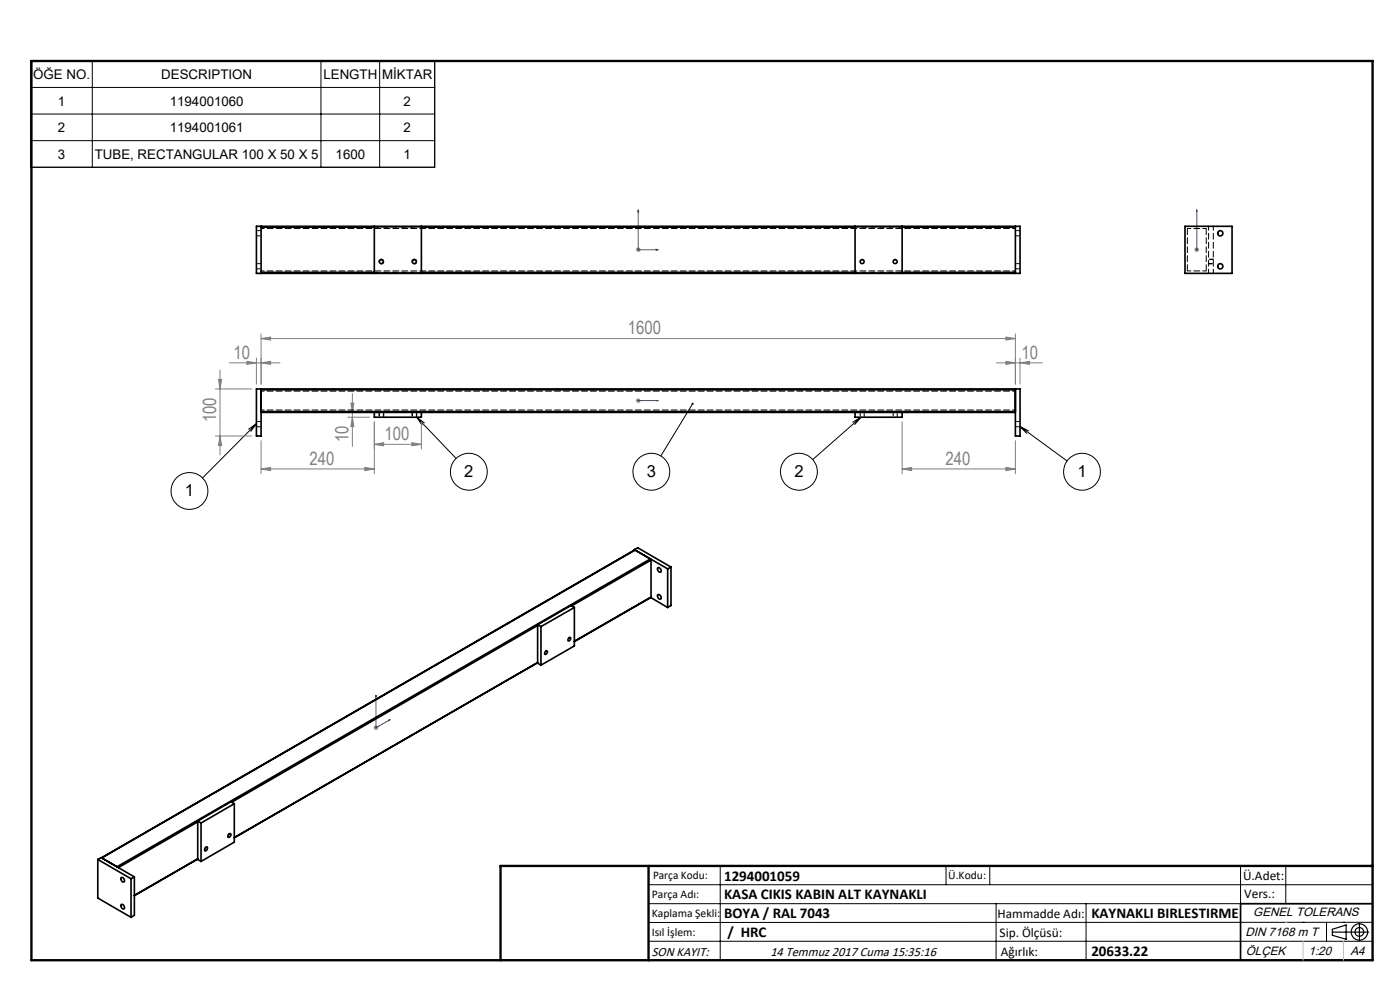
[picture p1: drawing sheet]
<svg xmlns="http://www.w3.org/2000/svg" width="297mm" height="210mm" viewBox="0 0 297 210" stroke-linecap="round" stroke-linejoin="round" font-family="sans-serif">
<g fill="none" stroke="#000" stroke-width=".21">
<path d="M6.5 12.9h85.7v22.6h-85.7zM6.5 18.5h85.7M19.6 12.9v22.6M68.1 12.9v22.6M80.5 12.9v22.6M6.5 24.2h85.7M6.5 29.8h85.7M80.4 55.6a.51 .51 0 0 1 .4-.6 .51 .51 0 0 1 .6 .5 .51 .51 0 0 1-.6 .5M87.4 55.6a.51 .51 0 0 1 .5-.6 .51 .51 0 0 1 .5 .5 .51 .51 0 0 1-.6 .5M54.4 89.9l-11.4 11.5M54.4 89.9l-1.2 1.6M54.4 89.9l-1.7 1.1"/>
<path d="M88.4 88.5l8.4 8.8M88.4 88.5l1.6 1.2M88.4 88.5l1.1 1.7M146.9 85.6l-6.7 11.1M182.6 88.5l-10.2 9M182.6 88.5l-1.3 1.6M182.6 88.5l-1.7 1.1M216.4 90.5l10 7.3M216.4 90.5l1.8 .9M216.4 90.5l1.4 1.4M43.7 179.7a.28 .28 0 0 1 .4 0 .28 .28 0 0 1-.1 .4 .36 .36 0 0 1-.2 .4 .36 .36 0 0 1-.4-.2zM48.5 176.9a.28 .28 0 0 1 .5-.1 .28 .28 0 0 1 0 .5 .36 .36 0 0 1-.3 .3 .36 .36 0 0 1-.4-.1z"/>
<path d="M137.6 187.7h153.6M137.6 191.7h153.6M137.6 199.7h153.6M152.8 183.7v20M200.7 183.7v4M210 183.7v4M211.3 191.7v12M230.4 191.7v12M263.2 183.7v20M272.8 183.7v8M276.4 195.6h.1M281.4 195.6v4.1"/>
<path d="M285 195.6h.1M291.2 195.6l-153.6 .1"/>
<circle cx="40.2" cy="104.2" r="3.9"/>
<circle cx="99.5" cy="100.1" r="3.9"/>
<circle cx="138.2" cy="100.1" r="3.9"/>
<circle cx="169.5" cy="100.1" r="3.9"/>
<circle cx="229.6" cy="100.1" r="3.9"/>
</g>
<g fill="none" stroke="#000" stroke-width=".25">
<path d="M282.6 197.7h7.8M282.6 197.1l3-.9v3l-3-.8zM288.4 195.8v3.8M106.2 203.7h185"/>
<circle cx="288.4" cy="197.7" r="1.74"/>
<circle cx="288.4" cy="197.7" r=".93"/>
</g>
<g fill="none" stroke="#00f" stroke-width=".21">
<path d="M135.4 44.5l.1 .4h-.2zM135.4 44.5v8.5h4.2M139.2 52.9l.4 .1-.4 .1zM253.9 52.9v.2zM253.9 44.5v.4v-.4M253.9 53h.1M253.9 44.5v8.5M135.3 85h.2zM135.4 85h.1M135.4 85h4.2M139.6 85h-.4h.4M79.8 147.5v.2l-.1 .1z"/>
<path d="M79.8 147.5v6.9l3-1.8M82.5 152.7l.3-.1-.3 .3z"/>
</g>
<g fill="none" stroke="#808080" stroke-width=".21">
<path d="M134.9 53h1M135 52.6l.7 .7M135.4 52.5v1M135.7 52.6l-.7 .7M253.4 53h1M253.5 52.6l.7 .7M253.9 52.5v1M254.2 52.6l-.7 .7M46.7 78.5v18M48.6 77h10.8M52.4 76.7l2 .3-2 .3zM54.4 75.9v5.6"/>
<path d="M55.4 71.8l2-.3v.6zM55.4 70.8v10.7M55.4 71.8h160M55.4 77l2-.3v.6zM211.4 77h9.7M213.4 71.5l2 .3-2 .3zM213.4 76.7l2 .3-2 .3zM215.4 70.8v10.7M216.4 77l2-.3v.6zM216.4 75.9v5.6M45.7 82.5h7.7M45.7 92.5h7.7"/>
<path d="M46.4 80.5h.6l-.3 2zM46.7 92.5l.3 2h-.6zM55.4 99.5l2-.3v.6zM55.4 93.5v7M55.4 99.5h24M73.8 88.5h4.6M73.8 87.5h4.6M74.4 85.5h.7l-.3 2zM74.8 88.5l.3 2h-.7zM74.8 83.5v11.2M77.4 99.2l2 .3-2 .3zM79.4 94.3l2-.4v.7z"/>
<path d="M79.4 89.5v11M79.4 94.3h10M87.4 93.9l2 .4-2 .3zM89.4 89.5v5.7M134.9 85h1M135 84.6l.7 .7M135.4 84.5v1M135.7 84.6l-.7 .7M191.4 99.5l2-.3v.6zM191.4 99.5h24M191.4 89.5v11M213.4 99.2l2 .3-2 .3z"/>
<path d="M215.4 93.5v7M79.3 154.4h1M79.4 154l.7 .7M79.8 153.9v1M80.1 154l-.7 .7"/>
</g>
<path d="M256.4 56h1M257.4 55h-1M80.4 87.5v1M81.4 88.5v-1M87.4 87.5v1M88.4 88.5v-1" fill="none" stroke="#000" stroke-width=".21" stroke-dasharray="1.3 .6" stroke-dashoffset=".5"/>
<path d="M291.2 191.7h-28v12" fill="none" stroke="#000" stroke-width=".35"/>
<path d="M6.7 12.9h284.5v190.8h-284.5zM137.6 183.7v20M291.2 183.7h-185v20" fill="none" stroke="#000" stroke-width=".5"/>
<path d="M276.4 199.7v4M285 199.7v4" fill="none" stroke="#c0c0c0" stroke-width=".21"/>
<path d="M272.8 195.6h.1" fill="none" stroke="#c0c0c0" stroke-width=".25"/>
<path d="M146.8 85.5h.2l-.1 .1 .1-.1a.22 .22 0 0 1 .1 .3 .22 .22 0 0 1-.3 0 .22 .22 0 0 1 0-.3z" fill="#000"/>
<g fill="#00f">
<path d="M139.2 52.9l.4 .1-.4 .1zM135.4 44.5l.1 .4h-.2zM139.2 85h.4zM135.3 85h.2z"/>
<path d="M82.5 152.7l.3-.1-.3 .3zM79.8 147.5v.2l-.1 .1zM253.9 52.9v.2zM253.9 44.5v.4z"/>
</g>
<g fill="#808080">
<path d="M87.4 93.9l2 .4-2 .3zM79.4 94.3l2-.4v.7z"/>
<path d="M52.4 76.7l2 .3-2 .3zM55.4 77l2-.3v.6zM55.4 99.5l2-.3v.6zM77.4 99.2l2 .3-2 .3zM191.4 99.5l2-.3v.6zM213.4 99.2l2 .3-2 .3zM213.4 76.7l2 .3-2 .3zM216.4 77l2-.3v.6z"/>
<path d="M213.4 71.5l2 .3-2 .3zM55.4 71.8l2-.3v.6z"/>
<path d="M74.8 88.5l.3 2h-.7zM74.4 85.5h.7l-.3 2z"/>
<path d="M46.4 80.5h.6l-.3 2zM46.7 92.5l.3 2h-.6z"/>
</g>
<g fill="none" stroke="#000" stroke-width=".35">
<path d="M54.4 48h162v10h-162zM55.4 48v10M55.4 48.2h24M55.4 57.8h24M79.4 48v10M89.4 48v10M89.4 48.2h92M89.4 57.8h92M181.4 48v10M191.4 48v10M191.4 48.2h24M191.4 57.8h24"/>
<path d="M215.4 48v10M251.4 48h10v10h-10zM55.4 82.5v10h-1v-10h162v10h-1v-10M55.4 82.7h160M55.4 87.3h160M55.4 87.5h160M79.4 87.5v1h10v-1M181.4 87.5v1h10v-1M134.6 116.6l7 4.1M134.6 116.6l.7-.4 7 4.1M134.6 116.6v.1M134.6 116.7h.1l-113.1 65.3 3.2 1.9 113.2-65.3 .1 .2"/>
<path d="M134.6 116.7l-113.1 65.3M138.1 118.8v7.8M138.1 118.8l-16.8 9.7M114.1 132.5l.7 .4M114.1 132.5v8.2l.7 .4M114.1 132.7l-65 37.5M114.8 132.9v8.2M115.8 138.1a.36 .36 0 0 1 .3 .4 .36 .36 0 0 1-.4 .3 .38 .38 0 0 1-.2-.4 .38 .38 0 0 1 .3-.3zM120.6 135.4l.1-.1a.26 .26 0 0 1 .4 0 .26 .26 0 0 1-.1 .4 .27 .27 0 0 1-.2 .3 .27 .27 0 0 1-.3-.3zM121.8 128.9l-.7-.5-7 4.1M121.8 128.9l-7 4M121.8 128.9v8.1l-7 4.1"/>
<path d="M138 126.7l3.6 2.2M138.1 126.7l-16.3 9.4M138.1 126.6v.1M138.1 126.6l-16.3 9.4M139.5 126.2a.54 .54 0 0 1 .7 .2 .54 .54 0 0 1-.1 .7 .74 .74 0 0 1-.6-.9zM139.5 120.5a.54 .54 0 0 1 .7 .2 .54 .54 0 0 1-.1 .7 .74 .74 0 0 1-.6-.9zM141.6 120.7v8.2M142.3 120.3l-.7 .4M142.3 120.3v8.1l-.7 .5M114.1 140.6l-64.4 37.1M114.1 140.5l-64.4 37.2M41.9 174.2l.8 .4"/>
<path d="M41.9 174.2v8.1l.8 .4M41.9 174.3l-16.8 9.7M42.7 174.6v8.1M43.5 179.9l.1-.1a.23 .23 0 0 1 .4-.1 .23 .23 0 0 1 0 .4 .29 .29 0 0 1-.3 .3 .29 .29 0 0 1-.3-.2zM48.5 177a.28 .28 0 0 1 .4-.1 .28 .28 0 0 1 0 .5h-.1a.23 .23 0 0 1-.3 .2 .23 .23 0 0 1-.1-.3zM49.7 170.5v8.1l-7 4.1M49.7 170.5l-7 4.1M49.7 170.5l-.7-.4-7.1 4.1M20.7 182.3l7.1 4.1M20.7 182.3v8.2l7.1 4.1M20.7 182.3l.7-.4 7.1 4.1M25.8 191.8a.58 .58 0 0 1 .5 .4 .58 .58 0 0 1-.1 .6 .69 .69 0 0 1-.4-1z"/>
<path d="M25.8 186.1a.58 .58 0 0 1 .5 .4 .58 .58 0 0 1-.1 .6 .69 .69 0 0 1-.4-1zM27.8 186.4v8.2M28.5 186l-.7 .4M28.5 186v8.2l-.7 .4M41.9 182.2l-13.4 7.8M41.9 182.2l-13.4 7.7"/>
<circle cx="80.9" cy="55.5" r=".42"/>
<circle cx="87.9" cy="55.5" r=".43"/>
<circle cx="182.9" cy="55.5" r=".43"/>
<circle cx="189.9" cy="55.5" r=".43"/>
<circle cx="258.9" cy="56.5" r=".55"/>
<circle cx="258.9" cy="49.5" r=".55"/>
</g>
<path d="M215.4 57.5h-160M215.4 48.5h-160M215.4 57.8h-160M215.4 48.2h-160M256.4 48.2v9.6M215.4 83h-160M215.4 87h-160M215.4 82.7h-160M215.4 87.3h-160" fill="none" stroke="#000" stroke-width=".21" stroke-dasharray="1.3 .6" stroke-dashoffset=".6"/>
<g fill="none" stroke="#000" stroke-width=".21" stroke-dasharray="1.3 .6" stroke-dashoffset=".5">
<path d="M54.4 57h1M54.4 50h1M55.4 55.9h-1M55.4 48.9h-1M215.4 57h1M215.4 50h1M216.4 55.9h-1M216.4 48.9h-1M251.9 48.5h4M255.9 57.5h-4M256.4 55.9h1M257.4 55h-1"/>
<path d="M54.4 90.5h1M55.4 89.4h-1M80.5 87.5v1M81.3 88.5v-1M87.5 87.5v1M88.3 88.5v-1M182.5 87.5v1M183.3 88.5v-1M189.5 87.5v1M190.3 88.5v-1M215.4 90.5h1M216.4 89.4h-1"/>
</g>
<path d="M89.4 48.2h-10M89.4 57.8h-10M191.4 48.2h-10M191.4 57.8h-10M257.4 48v10" fill="none" stroke="#000" stroke-width=".21" stroke-dasharray="1.3 .6" stroke-dashoffset=".4"/>
<path d="M251.4 48.2l.2-.2M251.6 58l-.2-.2M256.2 48l.2 .2M256.4 57.8l-.2 .2M256.4 48v.2M256.4 57.8v.2" fill="none" stroke="#000" stroke-width=".21" stroke-dasharray="1.3 .6"/>
<path d="M251.9 57.5v-9M255.9 48.5v9" fill="none" stroke="#000" stroke-width=".21" stroke-dasharray="1.3 .6" stroke-dashoffset="-.1"/>
<g font-size="3.9" fill="#808080">
<text x="133.2" y="70.9">1600</text>
<text x="49.5" y="76.1">10</text>
<text x="216.7" y="76.1">10</text>
<text x="45.8" y="89.6" transform="rotate(-90 45.8 89.6)">100</text>
<text x="73.9" y="93.8" transform="rotate(-90 73.9 93.8)">10</text>
<text x="81.6" y="93.4">100</text>
<text x="65.7" y="98.6">240</text>
<text x="200.5" y="98.6">240</text>
</g>
<g font-size="3.5">
<text x="98.5" y="101.2">2</text>
<text x="137.2" y="101.2">3</text>
<text x="168.5" y="101.2">2</text>
<text x="228.6" y="101.2">1</text>
<text x="39.2" y="105.3">1</text>
</g>
<g font-size="3.2">
<text x="153.6" y="190.8">KASA CIKIS KABIN ALT KAYNAKLI</text>
<text x="153.6" y="186.8">1294001059</text>
<text x="153.6" y="194.8">BOYA / RAL 7043</text>
<text x="231.5" y="194.8">KAYNAKLI BIRLESTIRME</text>
<text x="154.3" y="198.8">/ HRC</text>
<text x="231.5" y="202.8">20633.22</text>
</g>
<g font-size="2.8">
<text x="7" y="16.8">ÖĞE NO.</text>
<text x="34.2" y="16.8">DESCRIPTION</text>
<text x="68.6" y="16.8">LENGTH</text>
<text x="81.1" y="16.8">MİKTAR</text>
<text x="12.3" y="22.4">1</text>
<text x="36" y="22.4">1194001060</text>
<text x="85.6" y="22.4">2</text>
<text x="12.3" y="28">2</text>
<text x="36" y="28">1194001061</text>
<text x="85.6" y="28">2</text>
<text x="12.3" y="33.7">3</text>
<text x="20.1" y="33.7">TUBE, RECTANGULAR 100 X 50 X 5</text>
<text x="71.2" y="33.7">1600</text>
<text x="85.6" y="33.7">1</text>
<text x="263.7" y="186.7">Ü.Adet:</text>
<text x="263.9" y="190.5">Vers.:</text>
<text x="211.6" y="194.8">Hammadde Adı:</text>
<text x="138.3" y="202.8">SON KAYIT:</text>
<text x="163.4" y="202.8">14 Temmuz 2017 Cuma 15:35:16</text>
<text x="212.1" y="198.7">Sip. Ölçüsü:</text>
<text x="212.3" y="202.7">Ağırlık:</text>
</g>
<g font-size="2.6">
<text x="265.9" y="194.4">GENEL TOLERANS</text>
<text x="264.2" y="198.5">DIN 7168 m T</text>
<text x="264.3" y="202.6">ÖLÇEK</text>
<text x="277.6" y="202.6">1:20</text>
<text x="286.5" y="202.6">A4</text>
</g>
<g font-size="2.5">
<text x="138.3" y="190.5">Parça Adı:</text>
<text x="138.5" y="186.5">Parça Kodu:</text>
<text x="201.2" y="186.5">Ü.Kodu:</text>
<text x="138.3" y="194.5">Kaplama Şekli:</text>
<text x="138.3" y="198.6">Isıl İşlem:</text>
</g>
</svg>
